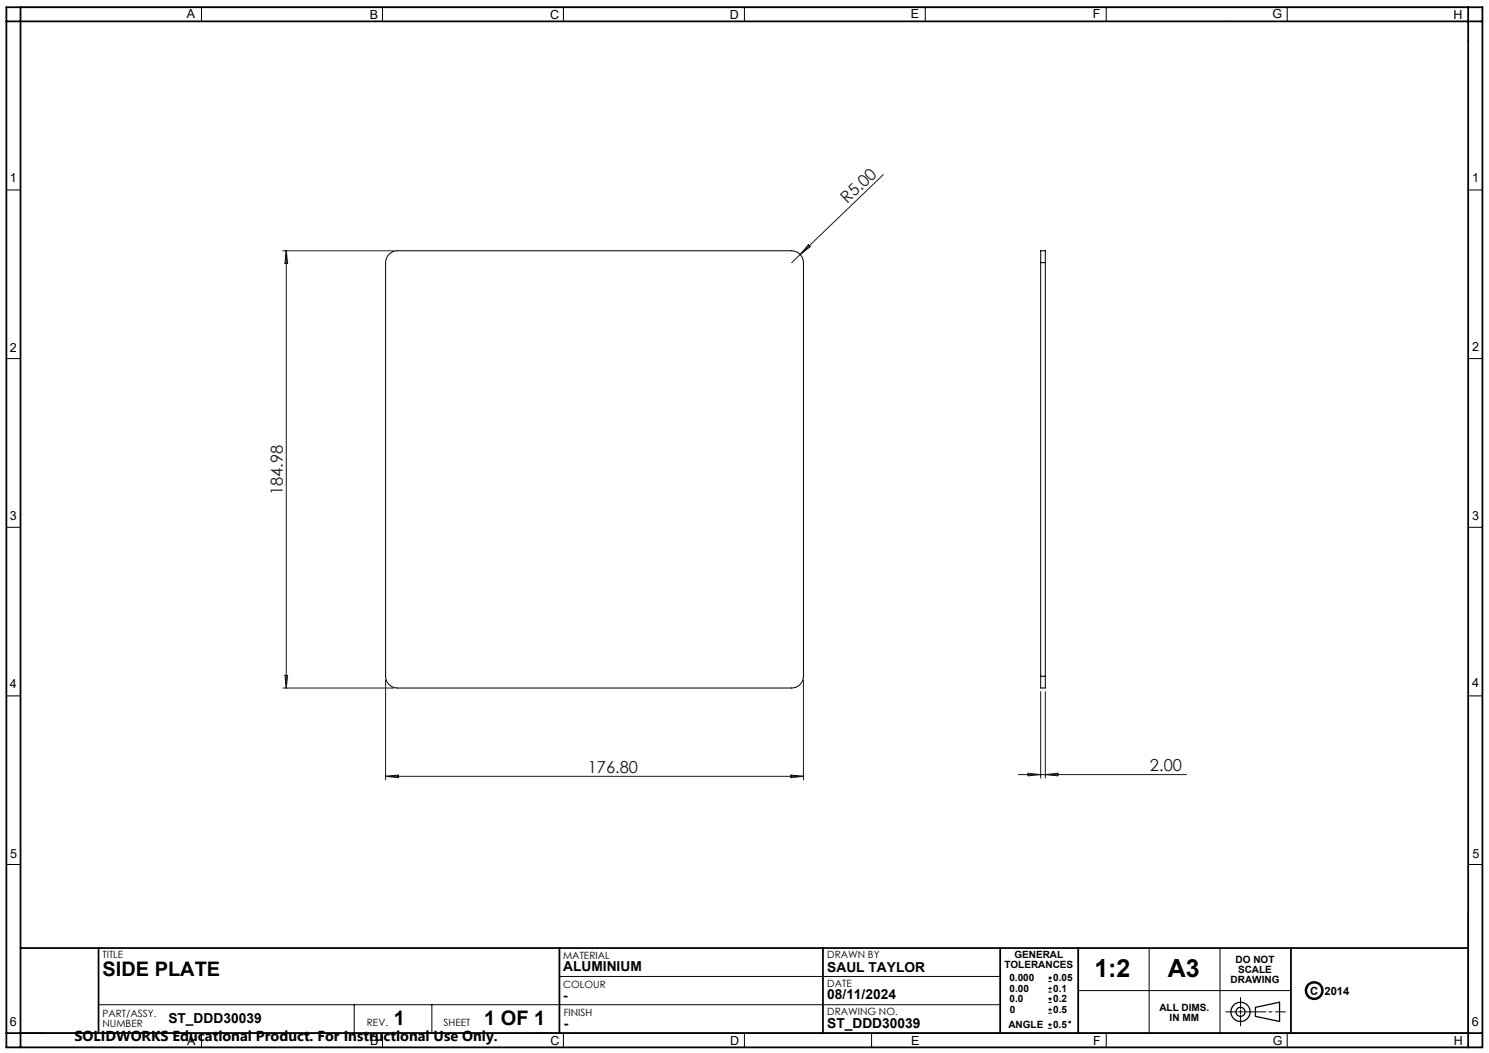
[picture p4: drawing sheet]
<svg xmlns="http://www.w3.org/2000/svg" width="420mm" height="297mm" viewBox="0 0 420 297" stroke-linecap="round" stroke-linejoin="round" font-family="sans-serif">
<g fill="none" stroke="#000" stroke-width=".28">
<path d="M5.8 2h408.3M56.8 2v4M107.9 2v4M158.9 2v4M210 2v4M261 2v4M312 2v4M363.1 2v4M418.1 6v285.4M1.8 53.6h4M414.1 53.6h4M109.7 71.7a3.5 3.5 0 0 1 2.4-1h111.2a3.4 3.4 0 0 1 3.3 3.4v116.6a3.3 3.3 0 0 1-3.3 3.4h-111.2a3.3 3.3 0 0 1-3.3-3.4v-116.6a3.3 3.3 0 0 1 .9-2.4z"/>
<path d="M293.5 74.1v-3.4h1.4v3.4M293.5 74.1h1.4M293.5 74.1v116.6M294.9 74.1v116.6M1.8 101.1h4M414.1 101.1h4M1.8 148.7h4M414.1 148.7h4M1.8 196.3h4M293.5 190.7v3.4h1.4v-3.4M293.5 190.7h1.4M414.1 196.3h4"/>
<path d="M1.8 243.8h4M5.8 257.4v34h408.3v-34M414.1 243.8h4M157.8 275.4h124.3M295.7 279.8h1M295.7 278.8h1M295.7 276.9h1M295.7 275.8h1M296.2 275.3v1.1M296.2 278.3v1M304.1 279.4h60M324.1 267.4v24"/>
<path d="M344.1 267.4v24M27.8 283.4h254.3M56.8 291.4v4M99.9 283.4v8M107.9 291.4v4M121.8 283.4v8M158.9 291.4v4M210 291.4v4M245.9 291.4v4M295.7 290.1h1M295.7 289h1M295.7 285.8h1"/>
<path d="M295.7 284.8h1M295.7 282.7h1M295.7 281.7h1M296.2 288.5v1.1M296.2 281.2v1.1M296.2 284.3v1M312 291.4v4M345.8 285.4h3.2M349.4 285.4h1.1M349.9 281.4v3.1M349.9 284.9v1.1M349.9 286.3v3"/>
<path d="M350.8 285.4h6.3M357.9 285.4h.9M359.8 285.4h2.8M363.1 291.4v4"/>
<circle cx="301.7" cy="288.3" r=".25"/>
</g>
<g fill="none" stroke="#000" stroke-width=".35">
<path d="M354.1 284.1l6.8-1.4v5.4l-6.8-1.4z"/>
<circle cx="349.9" cy="285.4" r="1.28"/>
<circle cx="349.9" cy="285.4" r="2.71"/>
</g>
<circle cx="370.7" cy="279.4" r="2.33" fill="none" stroke="#000" stroke-width=".7" stroke-linecap="butt"/>
<g fill="none" stroke="#191924" stroke-width=".28">
<path d="M249.2 49.2l-23.5 22.6M79.8 70.7h31.3M80.8 70.7v123.4M80.8 70.7l.3 3.6h-.7zM225.7 71.8l-2.4 2.3M228 69l.5 .6-2.8 2.2zM79.8 194.1h31.3M80.4 190.5h.7l-.3 3.6zM108.8 191.7v28.3M226.6 191.7v28.3M293.5 195.1v24.4M294.9 195.1v24.4"/>
<path d="M108.8 219h117.8M108.8 219l3.5-.4v.8zM223.1 218.6l3.5 .4-3.5 .4zM287.2 218.5h47.5M290 218.1l3.5 .4-3.5 .3zM294.9 218.5l3.5-.4v.7z"/>
</g>
<path d="M1.8 6h416.3M1.8 2h416.3v293.4h-416.3zM5.8 2v293.4M414.1 2v293.4M5.8 267.4h408.3M27.8 267.4v24M157.8 267.4v24M232.1 267.4v24M282.1 267.4v24M304.1 267.4v24M364.1 267.4v24M1.8 291.4h416.3" fill="none" stroke="#000" stroke-width=".5"/>
<g font-size="7.1">
<text x="308.7" y="275.5">1:2</text>
<text x="329.4" y="275.5">A3</text>
</g>
<g font-size="5.6">
<text x="28.9" y="275.3">SIDE PLATE</text>
<text x="111.1" y="289.2">1</text>
<text x="136.6" y="289.2">1 OF 1</text>
</g>
<g font-size="4.7" fill="#191924">
<text x="239" y="57.6" transform="rotate(-44 239 57.6)">R5.00</text>
<text x="79.8" y="139.7" transform="rotate(-90 79.8 139.7)">184.98</text>
<text x="165.8" y="217.9">176.80</text>
<text x="324.4" y="217.4">2.00</text>
</g>
<text font-size="4.1" x="21" y="293.7">SOLIDWORKS Educational Product. For Instructional Use Only.</text>
<g font-size="3.9">
<text x="158.8" y="273.8">ALUMINIUM</text>
<text x="233.3" y="274">SAUL TAYLOR</text>
<text x="158.8" y="282">-</text>
<text x="233.3" y="281.9">08/11/2024</text>
<text x="47.5" y="288.4">ST_DDD30039</text>
<text x="159" y="289.9">-</text>
<text x="233.3" y="289.9">ST_DDD30039</text>
</g>
<g font-size="3.5">
<text x="52.7" y="5.2">A</text>
<text x="104.3" y="5.3">B</text>
<text x="155.2" y="5.2">C</text>
<text x="205.9" y="5.3">D</text>
<text x="257" y="5.2">E</text>
<text x="308.2" y="5.2">F</text>
<text x="358.9" y="5.2">G</text>
<text x="410" y="5.2">H</text>
<text x="2.8" y="51.4">1</text>
<text x="415.2" y="51.3">1</text>
<text x="2.8" y="99.2">2</text>
<text x="415.3" y="99">2</text>
<text x="2.8" y="146.8">3</text>
<text x="415.3" y="146.6">3</text>
<text x="2.8" y="194">4</text>
<text x="415.2" y="193.9">4</text>
<text x="2.8" y="242.1">5</text>
<text x="415.3" y="242">5</text>
<text x="2.7" y="289.5">6</text>
<text x="415.2" y="289.3">6</text>
<text x="52.8" y="294.6">A</text>
<text x="104.4" y="294.8">B</text>
<text x="155.3" y="294.7">C</text>
<text x="206" y="294.8">D</text>
<text x="257" y="294.7">E</text>
<text x="308.3" y="294.7">F</text>
<text x="359" y="294.6">G</text>
<text x="410.1" y="294.7">H</text>
</g>
<text font-size="3.2" x="369.5" y="280.5">C 2014</text>
<g font-size="2.8">
<text x="28.9" y="270.3">TITLE</text>
<text x="158.8" y="270.4">MATERIAL</text>
<text x="233.3" y="270.2">DRAWN BY</text>
<text x="283.3" y="273.2">TOLERANCES</text>
<text x="286.1" y="270.3">GENERAL</text>
<text x="348.5" y="271.5">DO NOT</text>
<text x="349.2" y="274.3">SCALE</text>
<text x="158.8" y="278.7">COLOUR</text>
<text x="233.3" y="278.3">DATE</text>
<text x="284.7" y="276.8">0.000</text>
<text x="284.7" y="279.8">0.00</text>
<text x="297.1" y="279.7">0.1</text>
<text x="297.1" y="276.8">0.05</text>
<text x="347.1" y="277.2">DRAWING</text>
<text x="28.9" y="287">PART/ASSY.</text>
<text x="159" y="286.5">FINISH</text>
<text x="233.3" y="286.2">DRAWING NO.</text>
<text x="284.7" y="282.7">0.0</text>
<text x="284.8" y="285.8">0</text>
<text x="297.1" y="285.7">0.5</text>
<text x="297.1" y="282.7">0.2</text>
<text x="327" y="285.2">ALL DIMS.</text>
<text x="28.9" y="289.8">NUMBER</text>
<text x="103.5" y="289.3">REV.</text>
<text x="125.1" y="289.3">SHEET</text>
<text x="284.4" y="290">ANGLE</text>
<text x="297" y="290">0.5</text>
<text x="329.9" y="288">IN MM</text>
</g>
</svg>
